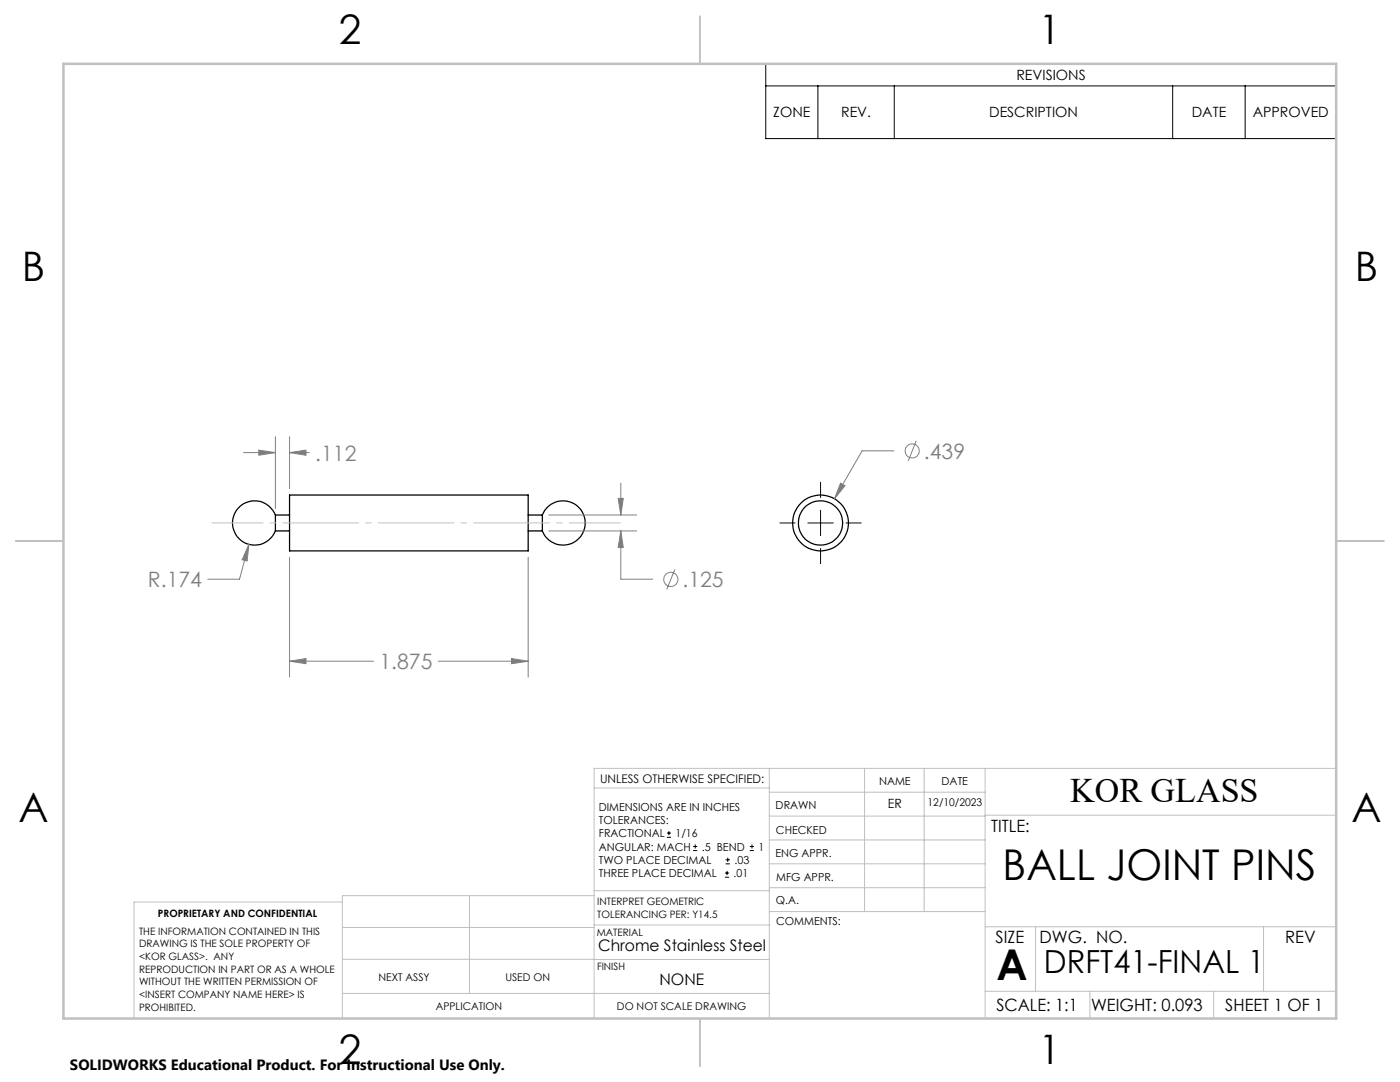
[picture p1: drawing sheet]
<svg xmlns="http://www.w3.org/2000/svg" width="279mm" height="216mm" viewBox="0 0 279 216" stroke-linecap="round" stroke-linejoin="round" font-family="sans-serif">
<g fill="none" stroke="#000" stroke-width=".25">
<path d="M57.8 98.8h47.6v11.1h-47.6zM55 102.8a4.4 4.4 0 0 0-6.8-2 4.4 4.4 0 0 0 0 7.1 4.4 4.4 0 0 0 6.8-2M55 102.8v3.1M55 102.8h2.8M55 105.9h2.8M105.4 102.8h2.8M105.4 105.9h2.8M108.2 102.8a4.4 4.4 0 0 1 6.8-2 4.4 4.4 0 0 1 0 7.1 4.4 4.4 0 0 1-6.8-2M108.2 102.8v3.1"/>
<circle cx="163.7" cy="104.3" r="4.4"/>
<circle cx="163.8" cy="104.4" r="5.6"/>
</g>
<g fill="none" stroke="#808080" stroke-width=".2">
<path d="M48.6 90.3h6.4M51.6 89.8l3.4 .5-3.4 .5zM55 87.1v14.4M57.8 90.3l3.3-.5v1zM57.8 87.1v10.4M57.8 90.3h3.9M123.4 99.4h1l-.5 3.4zM123.9 96.4v6.4M167.7 96.4l.9 .5-2.1 2.6zM178.4 90h-6.4l-5.5 9.5M182.8 87.9l-1.5 4.1M49.7 108.6l-.4 3.3-1-.2z"/>
<path d="M49.7 108.6l-1.9 7h-6.3M57.8 111.2v23.9M105.4 111.2v23.9M109.5 102.8h17.6M109.5 105.9h17.6M123.9 105.9l.5 3.4h-1zM123.9 105.9v9.7h6.3M134.7 113.6l-1.6 4M57.8 131.9l3.3-.5v1zM57.8 131.9h16.7M87.5 131.9h17.9M102.1 131.4l3.3 .5-3.3 .5z"/>
<circle cx="182" cy="90" r="1.41"/>
<circle cx="133.9" cy="115.6" r="1.41"/>
</g>
<g fill="none" stroke="#000" stroke-width=".2">
<path d="M152.8 12.7h113.9v15h-113.9zM152.8 17.1h113.9M163.2 17.1v10.6M178.5 17.1v10.6M234 17.1v10.6M248.5 17.1v10.6M163.8 96.2v3.1M155.6 104.4h3.1M161.2 104.4h5.1M163.8 101.8v5.1M163.8 109.4v3.1M168.8 104.4h3.1"/>
<path d="M133.1 167.1h.8M133.1 166.2h.8M133.5 165.8v.9M138.3 169.7h.8M138.3 168.9h.8M138.7 168.5v.8M144.7 175h.8M144.7 174.2h.8M144.8 172.4h.9M144.8 171.6h.9M145.1 173.8v.8M145.2 171.1v.9"/>
<path d="M149.6 169.7h.9M149.6 168.9h.9M150.1 168.5v.8"/>
</g>
<path d="M42.2 104.3h81.7" fill="none" stroke="#c0c0c0" stroke-width=".2" stroke-dasharray="15.2 1.3 1.3 1.3" stroke-dashoffset="4.9" stroke-linecap="butt"/>
<g fill="none" stroke="#c0c0c0" stroke-width=".2">
<path d="M118.6 157.2h34.9M153.5 153.3v49.9M153.5 158.1h43.1M172.5 153.3v28.6M184.4 153.3v28.6M196.6 153.3v49.9M266.7 153.3h-148.1v49.9M68.3 180h-41.6v23.2M93.7 178.7v19.5M118.6 178.7h-50.3v24.5M118.6 177.7h35M153.5 167.6h43.1"/>
<path d="M153.5 162.8h43.1M153.5 172.4h43.1M153.5 177.1h43.1M196.6 162.7h70.1M68.3 198.2h85.2M68.3 191.4l85.2 .1M68.3 185.1h50.3M118.6 184.6h35M153.6 181.9h43M196.6 197.8h70.1M196.6 184.9h70.1M206.7 184.9v12.9"/>
<path d="M217.5 197.8v5.4M242.2 197.8v5.4M252.2 184.9v12.9"/>
</g>
<path d="M139.7 3.2v9.5M3.1 107.9h9.6M266.7 107.9h9.5M139.7 203.2v9.6" fill="none" stroke="#c0c0c0" stroke-width=".25"/>
<path d="M12.7 12.7h254v190.5h-254z" fill="none" stroke="#c0c0c0" stroke-width=".5"/>
<path d="M57.8 131.9l3.3-.5v1zM102.1 131.4l3.3 .5-3.3 .5zM57.8 90.3l3.3-.5v1zM51.6 89.8l3.4 .5-3.4 .5zM123.4 99.4h1l-.5 3.4zM123.9 105.9l.5 3.4h-1zM49.7 108.6l-1.4 3.1 1 .2zM167.7 96.4l-1.2 3.1 2.1-2.6z" fill="#808080"/>
<g font-size="8.5">
<text x="200.1" y="175.5">BALL JOINT PINS</text>
<text x="198.9" y="195.5">A</text>
</g>
<g font-size="8.1">
<text x="67.6" y="8.9">2</text>
<text x="207.3" y="8.9">1</text>
<text x="4.4" y="56.1">B</text>
<text x="270.4" y="56.1">B</text>
<text x="3.7" y="164.1">A</text>
<text x="269.7" y="164.1">A</text>
<text x="67.6" y="212.4">2</text>
<text x="207.3" y="212.4">1</text>
</g>
<text font-size="6.9" x="213.6" y="160.1">KOR GLASS</text>
<text font-size="6.3" x="208.3" y="194.2">DRFT41-FINAL 1</text>
<g font-size="4.2" fill="#808080">
<text x="62.9" y="91.9">.112</text>
<text x="184.4" y="91.5">.439</text>
<text x="29.5" y="117.2">R.174</text>
<text x="136.2" y="117.1">.125</text>
<text x="75.7" y="133.5">1.875</text>
</g>
<g font-size="3.4">
<text x="197.8" y="166">TITLE:</text>
<text x="198.7" y="188.1">SIZE</text>
<text x="207.5" y="188.1">DWG. NO.</text>
<text x="256.5" y="188.2">REV</text>
<text x="198.8" y="201.7">SCALE: 1:1</text>
<text x="217.7" y="201.8">WEIGHT: 0.093</text>
<text x="244.5" y="201.7">SHEET 1 OF 1</text>
</g>
<g font-size="3.2">
<text x="119.4" y="189.8">Chrome Stainless Steel</text>
<text x="131.6" y="196.6">NONE</text>
</g>
<text font-size="3" x="14" y="213.5">SOLIDWORKS Educational Product. For Instructional Use Only.</text>
<g font-size="2.8">
<text x="202.8" y="16">REVISIONS</text>
<text x="154.3" y="23.4">ZONE</text>
<text x="167.9" y="23.4">REV.</text>
<text x="197.4" y="23.4">DESCRIPTION</text>
<text x="237.8" y="23.4">DATE</text>
<text x="250" y="23.4">APPROVED</text>
</g>
<text font-size="2.5" x="177.2" y="161.3">ER</text>
<text font-size="2.4" x="119.8" y="156.2">UNLESS OTHERWISE SPECIFIED:</text>
<g font-size="2.2">
<text x="119.5" y="161.8">DIMENSIONS ARE IN INCHES</text>
<text x="154.8" y="161.4">DRAWN</text>
<text x="175.4" y="156.6">NAME</text>
<text x="187.9" y="156.7">DATE</text>
<text x="119.5" y="164.4">TOLERANCES:</text>
<text x="119.5" y="167.1">FRACTIONAL</text>
<text x="134.8" y="167.1">1/16</text>
<text x="154.9" y="166.3">CHECKED</text>
<text x="119.5" y="172.4">TWO PLACE DECIMAL</text>
<text x="119.5" y="169.7">ANGULAR: MACH</text>
<text x="140.1" y="169.7">.5 BEND</text>
<text x="146.6" y="172.4">.03</text>
<text x="151.4" y="169.7">1</text>
<text x="154.8" y="171">ENG APPR.</text>
<text x="119.5" y="175">THREE PLACE DECIMAL</text>
<text x="146.4" y="175">.01</text>
<text x="154.9" y="175.7">MFG APPR.</text>
<text x="154.9" y="180.4">Q.A.</text>
<text x="154.9" y="184.6">COMMENTS:</text>
</g>
<g font-size="2.1">
<text x="185.1" y="160.7">12/10/2023</text>
<text x="75.5" y="195.7">NEXT ASSY</text>
<text x="100.9" y="195.7">USED ON</text>
<text x="86.9" y="201.5">APPLICATION</text>
<text x="123.1" y="201.6">DO NOT SCALE DRAWING</text>
</g>
<g font-size="2">
<text x="31.5" y="182.9">PROPRIETARY AND CONFIDENTIAL</text>
<text x="119.2" y="180.6">INTERPRET GEOMETRIC</text>
<text x="119.2" y="183.1">TOLERANCING PER: Y14.5</text>
<text x="27.8" y="186.5">THE INFORMATION CONTAINED IN THIS</text>
<text x="27.8" y="189">DRAWING IS THE SOLE PROPERTY OF</text>
<text x="27.8" y="191.6">&lt;KOR GLASS&gt;. ANY</text>
<text x="119.1" y="186.7">MATERIAL</text>
<text x="27.8" y="194.1">REPRODUCTION IN PART OR AS A WHOLE</text>
<text x="27.8" y="196.6">WITHOUT THE WRITTEN PERMISSION OF</text>
<text x="119.1" y="193.5">FINISH</text>
<text x="27.8" y="199.1">&lt;INSERT COMPANY NAME HERE&gt; IS</text>
<text x="27.8" y="201.7">PROHIBITED.</text>
</g>
</svg>
